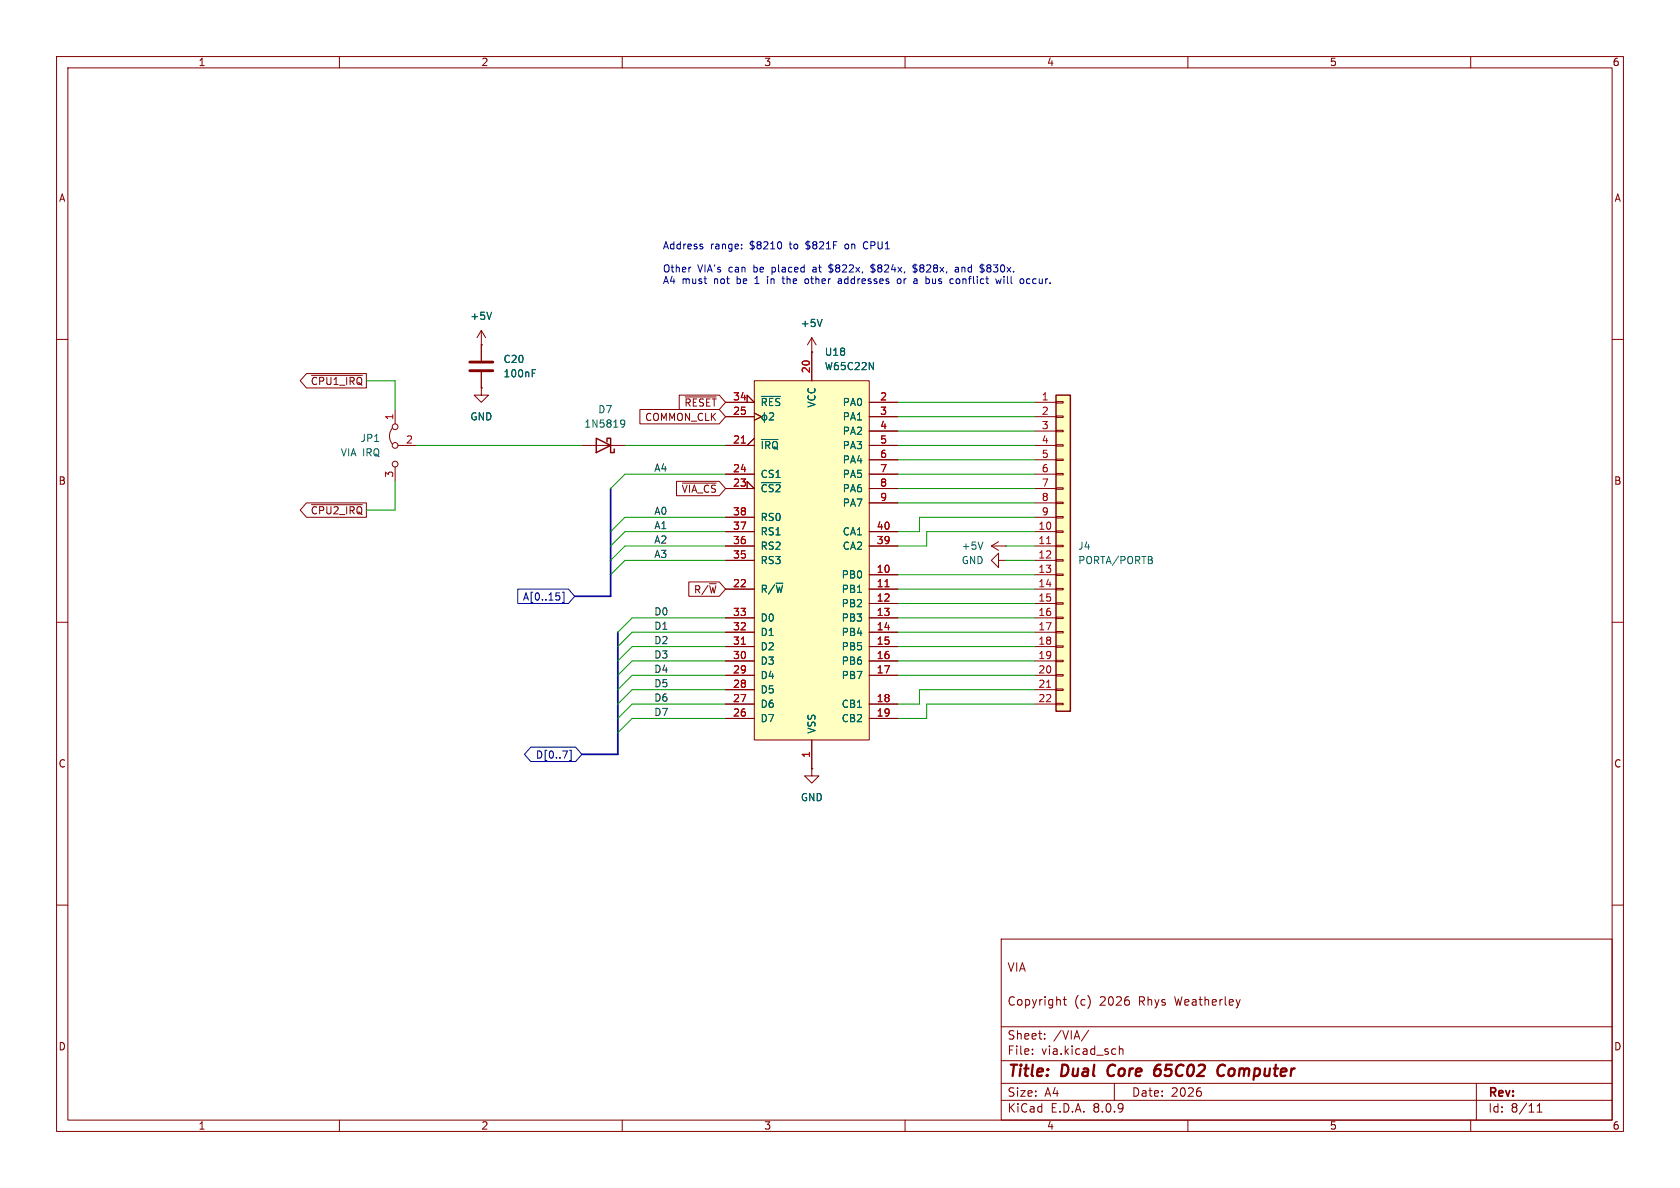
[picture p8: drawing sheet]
(kicad_sch
 (version 20231120)
 (generator "eeschema")
 (generator_version "8.0")
 (paper "A4")
 (title_block
  (title "Dual Core 65C02 Computer")
  (date "2026")
  (comment 1 "Copyright (c) 2026 Rhys Weatherley")
  (comment 3 "VIA"))
 (lib_symbols
  (symbol "65xx:W65C22NxP"
   (pin_names
    (offset 1.016)) (exclude_from_sim no) (in_bom yes) (on_board yes)
   (property "Reference" "U" (at -10.16 33.02 0) (effects (font (size 1.27 1.27)) (justify left)))
   (property "Value" "W65C22NxP" (at 0 0 90) (effects (font (size 1.27 1.27)
    (bold yes)
    (italic yes))))
   (property "Footprint" "Package_DIP:DIP-40_W15.24mm" (at 0 3.81 0) (effects (font (size 1.27 1.27)) (hide yes)))
   (property "Datasheet" "http://www.westerndesigncenter.com/wdc/documentation/w65c22.pdf" (at 0 3.81 0) (effects (font (size 1.27 1.27)) (hide yes)))
   (property "Description" "W65C22N CMOS Versatile Interface Adapter (VIA), 20-pin I/O, 2 Timer/Counters, NMOS-Compatible, DIP-40" (at 0 0 0) (effects (font (size 1.27 1.27)) (hide yes)))
   (symbol "W65C22NxP_0_1"
    (rectangle (start -10.16 31.75) (end 10.16 -31.75) (stroke (width 0) (type default)) (fill (type background))))
   (symbol "W65C22NxP_1_1"
    (pin power_in line (at 0 -36.83 90) (length 5.08) (name "VSS" (effects (font (size 1.27 1.27)))) (number "1" (effects (font (size 1.27 1.27)))))
    (pin bidirectional line (at 15.24 -2.54 180) (length 5.08) (name "PB0" (effects (font (size 1.27 1.27)))) (number "10" (effects (font (size 1.27 1.27)))))
    (pin bidirectional line (at 15.24 -5.08 180) (length 5.08) (name "PB1" (effects (font (size 1.27 1.27)))) (number "11" (effects (font (size 1.27 1.27)))))
    (pin bidirectional line (at 15.24 -7.62 180) (length 5.08) (name "PB2" (effects (font (size 1.27 1.27)))) (number "12" (effects (font (size 1.27 1.27)))))
    (pin bidirectional line (at 15.24 -10.16 180) (length 5.08) (name "PB3" (effects (font (size 1.27 1.27)))) (number "13" (effects (font (size 1.27 1.27)))))
    (pin bidirectional line (at 15.24 -12.7 180) (length 5.08) (name "PB4" (effects (font (size 1.27 1.27)))) (number "14" (effects (font (size 1.27 1.27)))))
    (pin bidirectional line (at 15.24 -15.24 180) (length 5.08) (name "PB5" (effects (font (size 1.27 1.27)))) (number "15" (effects (font (size 1.27 1.27)))))
    (pin bidirectional line (at 15.24 -17.78 180) (length 5.08) (name "PB6" (effects (font (size 1.27 1.27)))) (number "16" (effects (font (size 1.27 1.27)))))
    (pin bidirectional line (at 15.24 -20.32 180) (length 5.08) (name "PB7" (effects (font (size 1.27 1.27)))) (number "17" (effects (font (size 1.27 1.27)))))
    (pin input line (at 15.24 -25.4 180) (length 5.08) (name "CB1" (effects (font (size 1.27 1.27)))) (number "18" (effects (font (size 1.27 1.27)))))
    (pin bidirectional line (at 15.24 -27.94 180) (length 5.08) (name "CB2" (effects (font (size 1.27 1.27)))) (number "19" (effects (font (size 1.27 1.27)))))
    (pin bidirectional line (at 15.24 27.94 180) (length 5.08) (name "PA0" (effects (font (size 1.27 1.27)))) (number "2" (effects (font (size 1.27 1.27)))))
    (pin power_in line (at 0 36.83 270) (length 5.08) (name "VCC" (effects (font (size 1.27 1.27)))) (number "20" (effects (font (size 1.27 1.27)))))
    (pin open_collector output_low (at -15.24 20.32 0) (length 5.08) (name "~{IRQ}" (effects (font (size 1.27 1.27)))) (number "21" (effects (font (size 1.27 1.27)))))
    (pin input line (at -15.24 -5.08 0) (length 5.08) (name "R/~{W}" (effects (font (size 1.27 1.27)))) (number "22" (effects (font (size 1.27 1.27)))))
    (pin input input_low (at -15.24 12.7 0) (length 5.08) (name "~{CS2}" (effects (font (size 1.27 1.27)))) (number "23" (effects (font (size 1.27 1.27)))))
    (pin input line (at -15.24 15.24 0) (length 5.08) (name "CS1" (effects (font (size 1.27 1.27)))) (number "24" (effects (font (size 1.27 1.27)))))
    (pin input clock (at -15.24 25.4 0) (length 5.08) (name "ϕ2" (effects (font (size 1.27 1.27)))) (number "25" (effects (font (size 1.27 1.27)))))
    (pin bidirectional line (at -15.24 -27.94 0) (length 5.08) (name "D7" (effects (font (size 1.27 1.27)))) (number "26" (effects (font (size 1.27 1.27)))))
    (pin bidirectional line (at -15.24 -25.4 0) (length 5.08) (name "D6" (effects (font (size 1.27 1.27)))) (number "27" (effects (font (size 1.27 1.27)))))
    (pin bidirectional line (at -15.24 -22.86 0) (length 5.08) (name "D5" (effects (font (size 1.27 1.27)))) (number "28" (effects (font (size 1.27 1.27)))))
    (pin bidirectional line (at -15.24 -20.32 0) (length 5.08) (name "D4" (effects (font (size 1.27 1.27)))) (number "29" (effects (font (size 1.27 1.27)))))
    (pin bidirectional line (at 15.24 25.4 180) (length 5.08) (name "PA1" (effects (font (size 1.27 1.27)))) (number "3" (effects (font (size 1.27 1.27)))))
    (pin bidirectional line (at -15.24 -17.78 0) (length 5.08) (name "D3" (effects (font (size 1.27 1.27)))) (number "30" (effects (font (size 1.27 1.27)))))
    (pin bidirectional line (at -15.24 -15.24 0) (length 5.08) (name "D2" (effects (font (size 1.27 1.27)))) (number "31" (effects (font (size 1.27 1.27)))))
    (pin bidirectional line (at -15.24 -12.7 0) (length 5.08) (name "D1" (effects (font (size 1.27 1.27)))) (number "32" (effects (font (size 1.27 1.27)))))
    (pin bidirectional line (at -15.24 -10.16 0) (length 5.08) (name "D0" (effects (font (size 1.27 1.27)))) (number "33" (effects (font (size 1.27 1.27)))))
    (pin input input_low (at -15.24 27.94 0) (length 5.08) (name "~{RES}" (effects (font (size 1.27 1.27)))) (number "34" (effects (font (size 1.27 1.27)))))
    (pin input line (at -15.24 0 0) (length 5.08) (name "RS3" (effects (font (size 1.27 1.27)))) (number "35" (effects (font (size 1.27 1.27)))))
    (pin input line (at -15.24 2.54 0) (length 5.08) (name "RS2" (effects (font (size 1.27 1.27)))) (number "36" (effects (font (size 1.27 1.27)))))
    (pin input line (at -15.24 5.08 0) (length 5.08) (name "RS1" (effects (font (size 1.27 1.27)))) (number "37" (effects (font (size 1.27 1.27)))))
    (pin input line (at -15.24 7.62 0) (length 5.08) (name "RS0" (effects (font (size 1.27 1.27)))) (number "38" (effects (font (size 1.27 1.27)))))
    (pin bidirectional line (at 15.24 2.54 180) (length 5.08) (name "CA2" (effects (font (size 1.27 1.27)))) (number "39" (effects (font (size 1.27 1.27)))))
    (pin bidirectional line (at 15.24 22.86 180) (length 5.08) (name "PA2" (effects (font (size 1.27 1.27)))) (number "4" (effects (font (size 1.27 1.27)))))
    (pin input line (at 15.24 5.08 180) (length 5.08) (name "CA1" (effects (font (size 1.27 1.27)))) (number "40" (effects (font (size 1.27 1.27)))))
    (pin bidirectional line (at 15.24 20.32 180) (length 5.08) (name "PA3" (effects (font (size 1.27 1.27)))) (number "5" (effects (font (size 1.27 1.27)))))
    (pin bidirectional line (at 15.24 17.78 180) (length 5.08) (name "PA4" (effects (font (size 1.27 1.27)))) (number "6" (effects (font (size 1.27 1.27)))))
    (pin bidirectional line (at 15.24 15.24 180) (length 5.08) (name "PA5" (effects (font (size 1.27 1.27)))) (number "7" (effects (font (size 1.27 1.27)))))
    (pin bidirectional line (at 15.24 12.7 180) (length 5.08) (name "PA6" (effects (font (size 1.27 1.27)))) (number "8" (effects (font (size 1.27 1.27)))))
    (pin bidirectional line (at 15.24 10.16 180) (length 5.08) (name "PA7" (effects (font (size 1.27 1.27)))) (number "9" (effects (font (size 1.27 1.27)))))))
  (symbol "Connector_Generic:Conn_01x22"
   (pin_names
    (offset 1.016) hide) (exclude_from_sim no) (in_bom yes) (on_board yes)
   (property "Reference" "J" (at 0 27.94 0) (effects (font (size 1.27 1.27))))
   (property "Value" "Conn_01x22" (at 0 -30.48 0) (effects (font (size 1.27 1.27))))
   (property "Footprint" "" (at 0 0 0) (effects (font (size 1.27 1.27)) (hide yes)))
   (property "Datasheet" "~" (at 0 0 0) (effects (font (size 1.27 1.27)) (hide yes)))
   (property "Description" "Generic connector, single row, 01x22, script generated (kicad-library-utils/schlib/autogen/connector/)" (at 0 0 0) (effects (font (size 1.27 1.27)) (hide yes)))
   (symbol "Conn_01x22_1_1"
    (rectangle (start -1.27 -27.813) (end 0 -28.067) (stroke (width 0.1524) (type default)) (fill (type none)))
    (rectangle (start -1.27 -25.273) (end 0 -25.527) (stroke (width 0.1524) (type default)) (fill (type none)))
    (rectangle (start -1.27 -22.733) (end 0 -22.987) (stroke (width 0.1524) (type default)) (fill (type none)))
    (rectangle (start -1.27 -20.193) (end 0 -20.447) (stroke (width 0.1524) (type default)) (fill (type none)))
    (rectangle (start -1.27 -17.653) (end 0 -17.907) (stroke (width 0.1524) (type default)) (fill (type none)))
    (rectangle (start -1.27 -15.113) (end 0 -15.367) (stroke (width 0.1524) (type default)) (fill (type none)))
    (rectangle (start -1.27 -12.573) (end 0 -12.827) (stroke (width 0.1524) (type default)) (fill (type none)))
    (rectangle (start -1.27 -10.033) (end 0 -10.287) (stroke (width 0.1524) (type default)) (fill (type none)))
    (rectangle (start -1.27 -7.493) (end 0 -7.747) (stroke (width 0.1524) (type default)) (fill (type none)))
    (rectangle (start -1.27 -4.953) (end 0 -5.207) (stroke (width 0.1524) (type default)) (fill (type none)))
    (rectangle (start -1.27 -2.413) (end 0 -2.667) (stroke (width 0.1524) (type default)) (fill (type none)))
    (rectangle (start -1.27 0.127) (end 0 -0.127) (stroke (width 0.1524) (type default)) (fill (type none)))
    (rectangle (start -1.27 2.667) (end 0 2.413) (stroke (width 0.1524) (type default)) (fill (type none)))
    (rectangle (start -1.27 5.207) (end 0 4.953) (stroke (width 0.1524) (type default)) (fill (type none)))
    (rectangle (start -1.27 7.747) (end 0 7.493) (stroke (width 0.1524) (type default)) (fill (type none)))
    (rectangle (start -1.27 10.287) (end 0 10.033) (stroke (width 0.1524) (type default)) (fill (type none)))
    (rectangle (start -1.27 12.827) (end 0 12.573) (stroke (width 0.1524) (type default)) (fill (type none)))
    (rectangle (start -1.27 15.367) (end 0 15.113) (stroke (width 0.1524) (type default)) (fill (type none)))
    (rectangle (start -1.27 17.907) (end 0 17.653) (stroke (width 0.1524) (type default)) (fill (type none)))
    (rectangle (start -1.27 20.447) (end 0 20.193) (stroke (width 0.1524) (type default)) (fill (type none)))
    (rectangle (start -1.27 22.987) (end 0 22.733) (stroke (width 0.1524) (type default)) (fill (type none)))
    (rectangle (start -1.27 25.527) (end 0 25.273) (stroke (width 0.1524) (type default)) (fill (type none)))
    (rectangle (start -1.27 26.67) (end 1.27 -29.21) (stroke (width 0.254) (type default)) (fill (type background)))
    (pin passive line (at -5.08 25.4 0) (length 3.81) (name "Pin_1" (effects (font (size 1.27 1.27)))) (number "1" (effects (font (size 1.27 1.27)))))
    (pin passive line (at -5.08 2.54 0) (length 3.81) (name "Pin_10" (effects (font (size 1.27 1.27)))) (number "10" (effects (font (size 1.27 1.27)))))
    (pin passive line (at -5.08 0 0) (length 3.81) (name "Pin_11" (effects (font (size 1.27 1.27)))) (number "11" (effects (font (size 1.27 1.27)))))
    (pin passive line (at -5.08 -2.54 0) (length 3.81) (name "Pin_12" (effects (font (size 1.27 1.27)))) (number "12" (effects (font (size 1.27 1.27)))))
    (pin passive line (at -5.08 -5.08 0) (length 3.81) (name "Pin_13" (effects (font (size 1.27 1.27)))) (number "13" (effects (font (size 1.27 1.27)))))
    (pin passive line (at -5.08 -7.62 0) (length 3.81) (name "Pin_14" (effects (font (size 1.27 1.27)))) (number "14" (effects (font (size 1.27 1.27)))))
    (pin passive line (at -5.08 -10.16 0) (length 3.81) (name "Pin_15" (effects (font (size 1.27 1.27)))) (number "15" (effects (font (size 1.27 1.27)))))
    (pin passive line (at -5.08 -12.7 0) (length 3.81) (name "Pin_16" (effects (font (size 1.27 1.27)))) (number "16" (effects (font (size 1.27 1.27)))))
    (pin passive line (at -5.08 -15.24 0) (length 3.81) (name "Pin_17" (effects (font (size 1.27 1.27)))) (number "17" (effects (font (size 1.27 1.27)))))
    (pin passive line (at -5.08 -17.78 0) (length 3.81) (name "Pin_18" (effects (font (size 1.27 1.27)))) (number "18" (effects (font (size 1.27 1.27)))))
    (pin passive line (at -5.08 -20.32 0) (length 3.81) (name "Pin_19" (effects (font (size 1.27 1.27)))) (number "19" (effects (font (size 1.27 1.27)))))
    (pin passive line (at -5.08 22.86 0) (length 3.81) (name "Pin_2" (effects (font (size 1.27 1.27)))) (number "2" (effects (font (size 1.27 1.27)))))
    (pin passive line (at -5.08 -22.86 0) (length 3.81) (name "Pin_20" (effects (font (size 1.27 1.27)))) (number "20" (effects (font (size 1.27 1.27)))))
    (pin passive line (at -5.08 -25.4 0) (length 3.81) (name "Pin_21" (effects (font (size 1.27 1.27)))) (number "21" (effects (font (size 1.27 1.27)))))
    (pin passive line (at -5.08 -27.94 0) (length 3.81) (name "Pin_22" (effects (font (size 1.27 1.27)))) (number "22" (effects (font (size 1.27 1.27)))))
    (pin passive line (at -5.08 20.32 0) (length 3.81) (name "Pin_3" (effects (font (size 1.27 1.27)))) (number "3" (effects (font (size 1.27 1.27)))))
    (pin passive line (at -5.08 17.78 0) (length 3.81) (name "Pin_4" (effects (font (size 1.27 1.27)))) (number "4" (effects (font (size 1.27 1.27)))))
    (pin passive line (at -5.08 15.24 0) (length 3.81) (name "Pin_5" (effects (font (size 1.27 1.27)))) (number "5" (effects (font (size 1.27 1.27)))))
    (pin passive line (at -5.08 12.7 0) (length 3.81) (name "Pin_6" (effects (font (size 1.27 1.27)))) (number "6" (effects (font (size 1.27 1.27)))))
    (pin passive line (at -5.08 10.16 0) (length 3.81) (name "Pin_7" (effects (font (size 1.27 1.27)))) (number "7" (effects (font (size 1.27 1.27)))))
    (pin passive line (at -5.08 7.62 0) (length 3.81) (name "Pin_8" (effects (font (size 1.27 1.27)))) (number "8" (effects (font (size 1.27 1.27)))))
    (pin passive line (at -5.08 5.08 0) (length 3.81) (name "Pin_9" (effects (font (size 1.27 1.27)))) (number "9" (effects (font (size 1.27 1.27)))))))
  (symbol "Device:C"
   (pin_numbers hide)
   (pin_names
    (offset 0.254)) (exclude_from_sim no) (in_bom yes) (on_board yes)
   (property "Reference" "C" (at 0.635 2.54 0) (effects (font (size 1.27 1.27)) (justify left)))
   (property "Value" "C" (at 0.635 -2.54 0) (effects (font (size 1.27 1.27)) (justify left)))
   (property "Footprint" "" (at 0.9652 -3.81 0) (effects (font (size 1.27 1.27)) (hide yes)))
   (property "Datasheet" "~" (at 0 0 0) (effects (font (size 1.27 1.27)) (hide yes)))
   (property "Description" "Unpolarized capacitor" (at 0 0 0) (effects (font (size 1.27 1.27)) (hide yes)))
   (symbol "C_0_1"
    (polyline (pts (xy -2.032 -0.762) (xy 2.032 -0.762)) (stroke (width 0.508) (type default)) (fill (type none)))
    (polyline (pts (xy -2.032 0.762) (xy 2.032 0.762)) (stroke (width 0.508) (type default)) (fill (type none))))
   (symbol "C_1_1"
    (pin passive line (at 0 3.81 270) (length 2.794) (name "~" (effects (font (size 1.27 1.27)))) (number "1" (effects (font (size 1.27 1.27)))))
    (pin passive line (at 0 -3.81 90) (length 2.794) (name "~" (effects (font (size 1.27 1.27)))) (number "2" (effects (font (size 1.27 1.27)))))))
  (symbol "Diode:1N5819"
   (pin_numbers hide)
   (pin_names
    (offset 1.016) hide) (exclude_from_sim no) (in_bom yes) (on_board yes)
   (property "Reference" "D" (at 0 2.54 0) (effects (font (size 1.27 1.27))))
   (property "Value" "1N5819" (at 0 -2.54 0) (effects (font (size 1.27 1.27))))
   (property "Footprint" "Diode_THT:D_DO-41_SOD81_P10.16mm_Horizontal" (at 0 -4.445 0) (effects (font (size 1.27 1.27)) (hide yes)))
   (property "Datasheet" "http://www.vishay.com/docs/88525/1n5817.pdf" (at 0 0 0) (effects (font (size 1.27 1.27)) (hide yes)))
   (property "Description" "40V 1A Schottky Barrier Rectifier Diode, DO-41" (at 0 0 0) (effects (font (size 1.27 1.27)) (hide yes)))
   (symbol "1N5819_0_1"
    (polyline (pts (xy 1.27 0) (xy -1.27 0)) (stroke (width 0) (type default)) (fill (type none)))
    (polyline (pts (xy 1.27 1.27) (xy 1.27 -1.27) (xy -1.27 0) (xy 1.27 1.27)) (stroke (width 0.254) (type default)) (fill (type none)))
    (polyline (pts (xy -1.905 0.635) (xy -1.905 1.27) (xy -1.27 1.27) (xy -1.27 -1.27) (xy -0.635 -1.27) (xy -0.635 -0.635)) (stroke (width 0.254) (type default)) (fill (type none))))
   (symbol "1N5819_1_1"
    (pin passive line (at -3.81 0 0) (length 2.54) (name "K" (effects (font (size 1.27 1.27)))) (number "1" (effects (font (size 1.27 1.27)))))
    (pin passive line (at 3.81 0 180) (length 2.54) (name "A" (effects (font (size 1.27 1.27)))) (number "2" (effects (font (size 1.27 1.27)))))))
  (symbol "Jumper:Jumper_3_Bridged12"
   (pin_names
    (offset 0) hide) (exclude_from_sim yes) (in_bom no) (on_board yes)
   (property "Reference" "JP" (at -2.54 -2.54 0) (effects (font (size 1.27 1.27))))
   (property "Value" "Jumper_3_Bridged12" (at 0 2.794 0) (effects (font (size 1.27 1.27))))
   (property "Footprint" "" (at 0 0 0) (effects (font (size 1.27 1.27)) (hide yes)))
   (property "Datasheet" "~" (at 0 0 0) (effects (font (size 1.27 1.27)) (hide yes)))
   (property "Description" "Jumper, 3-pole, pins 1+2 closed/bridged" (at 0 0 0) (effects (font (size 1.27 1.27)) (hide yes)))
   (symbol "Jumper_3_Bridged12_0_0"
    (circle (center -3.302 0) (radius 0.508) (stroke (width 0) (type default)) (fill (type none)))
    (circle (center 0 0) (radius 0.508) (stroke (width 0) (type default)) (fill (type none)))
    (circle (center 3.302 0) (radius 0.508) (stroke (width 0) (type default)) (fill (type none))))
   (symbol "Jumper_3_Bridged12_0_1"
    (arc (start -0.254 0.508) (mid -1.651 0.9912) (end -3.048 0.508) (stroke (width 0) (type default)) (fill (type none)))
    (polyline (pts (xy 0 -1.27) (xy 0 -0.508)) (stroke (width 0) (type default)) (fill (type none))))
   (symbol "Jumper_3_Bridged12_1_1"
    (pin passive line (at -6.35 0 0) (length 2.54) (name "A" (effects (font (size 1.27 1.27)))) (number "1" (effects (font (size 1.27 1.27)))))
    (pin passive line (at 0 -3.81 90) (length 2.54) (name "C" (effects (font (size 1.27 1.27)))) (number "2" (effects (font (size 1.27 1.27)))))
    (pin passive line (at 6.35 0 180) (length 2.54) (name "B" (effects (font (size 1.27 1.27)))) (number "3" (effects (font (size 1.27 1.27)))))))
  (symbol "power:+5V"
   (power)
   (pin_numbers hide)
   (pin_names
    (offset 0) hide) (exclude_from_sim no) (in_bom yes) (on_board yes)
   (property "Reference" "#PWR" (at 0 -3.81 0) (effects (font (size 1.27 1.27)) (hide yes)))
   (property "Value" "+5V" (at 0 3.556 0) (effects (font (size 1.27 1.27))))
   (property "Footprint" "" (at 0 0 0) (effects (font (size 1.27 1.27)) (hide yes)))
   (property "Datasheet" "" (at 0 0 0) (effects (font (size 1.27 1.27)) (hide yes)))
   (property "Description" "Power symbol creates a global label with name \"+5V\"" (at 0 0 0) (effects (font (size 1.27 1.27)) (hide yes)))
   (symbol "+5V_0_1"
    (polyline (pts (xy -0.762 1.27) (xy 0 2.54)) (stroke (width 0) (type default)) (fill (type none)))
    (polyline (pts (xy 0 0) (xy 0 2.54)) (stroke (width 0) (type default)) (fill (type none)))
    (polyline (pts (xy 0 2.54) (xy 0.762 1.27)) (stroke (width 0) (type default)) (fill (type none))))
   (symbol "+5V_1_1"
    (pin power_in line (at 0 0 90) (length 0) (name "~" (effects (font (size 1.27 1.27)))) (number "1" (effects (font (size 1.27 1.27)))))))
  (symbol "power:GND"
   (power)
   (pin_numbers hide)
   (pin_names
    (offset 0) hide) (exclude_from_sim no) (in_bom yes) (on_board yes)
   (property "Reference" "#PWR" (at 0 -6.35 0) (effects (font (size 1.27 1.27)) (hide yes)))
   (property "Value" "GND" (at 0 -3.81 0) (effects (font (size 1.27 1.27))))
   (property "Footprint" "" (at 0 0 0) (effects (font (size 1.27 1.27)) (hide yes)))
   (property "Datasheet" "" (at 0 0 0) (effects (font (size 1.27 1.27)) (hide yes)))
   (property "Description" "Power symbol creates a global label with name \"GND\" , ground" (at 0 0 0) (effects (font (size 1.27 1.27)) (hide yes)))
   (symbol "GND_0_1"
    (polyline (pts (xy 0 0) (xy 0 -1.27) (xy 1.27 -1.27) (xy 0 -2.54) (xy -1.27 -1.27) (xy 0 -1.27)) (stroke (width 0) (type default)) (fill (type none))))
   (symbol "GND_1_1"
    (pin power_in line (at 0 0 270) (length 0) (name "~" (effects (font (size 1.27 1.27)))) (number "1" (effects (font (size 1.27 1.27))))))))
 (bus_entry
  (at 111.76 119.38)
  (size -2.54 2.54)
  (stroke (width 0) (type default)))
 (bus_entry
  (at 111.76 111.76)
  (size -2.54 2.54)
  (stroke (width 0) (type default)))
 (bus_entry
  (at 110.49 96.52)
  (size -2.54 2.54)
  (stroke (width 0) (type default)))
 (bus_entry
  (at 111.76 127)
  (size -2.54 2.54)
  (stroke (width 0) (type default)))
 (bus_entry
  (at 111.76 109.22)
  (size -2.54 2.54)
  (stroke (width 0) (type default)))
 (bus_entry
  (at 110.49 91.44)
  (size -2.54 2.54)
  (stroke (width 0) (type default)))
 (bus_entry
  (at 107.95 86.36)
  (size 2.54 -2.54)
  (stroke (width 0) (type default)))
 (bus_entry
  (at 111.76 124.46)
  (size -2.54 2.54)
  (stroke (width 0) (type default)))
 (bus_entry
  (at 111.76 116.84)
  (size -2.54 2.54)
  (stroke (width 0) (type default)))
 (bus_entry
  (at 110.49 99.06)
  (size -2.54 2.54)
  (stroke (width 0) (type default)))
 (bus_entry
  (at 111.76 121.92)
  (size -2.54 2.54)
  (stroke (width 0) (type default)))
 (bus_entry
  (at 110.49 93.98)
  (size -2.54 2.54)
  (stroke (width 0) (type default)))
 (bus_entry
  (at 111.76 114.3)
  (size -2.54 2.54)
  (stroke (width 0) (type default)))
 (wire
  (pts (xy 158.75 101.6) (xy 182.88 101.6))
  (stroke (width 0) (type default)))
 (bus
  (pts (xy 107.95 99.06) (xy 107.95 101.6))
  (stroke (width 0) (type default)))
 (bus
  (pts (xy 109.22 119.38) (xy 109.22 121.92))
  (stroke (width 0) (type default)))
 (wire
  (pts (xy 73.66 78.74) (xy 102.87 78.74))
  (stroke (width 0) (type default)))
 (wire
  (pts (xy 158.75 116.84) (xy 182.88 116.84))
  (stroke (width 0) (type default)))
 (wire
  (pts (xy 158.75 73.66) (xy 182.88 73.66))
  (stroke (width 0) (type default)))
 (bus
  (pts (xy 109.22 129.54) (xy 109.22 133.35))
  (stroke (width 0) (type default)))
 (wire
  (pts (xy 158.75 81.28) (xy 182.88 81.28))
  (stroke (width 0) (type default)))
 (wire
  (pts (xy 110.49 83.82) (xy 128.27 83.82))
  (stroke (width 0) (type default)))
 (wire
  (pts (xy 158.75 124.46) (xy 162.56 124.46))
  (stroke (width 0) (type default)))
 (bus
  (pts (xy 109.22 114.3) (xy 109.22 116.84))
  (stroke (width 0) (type default)))
 (wire
  (pts (xy 158.75 93.98) (xy 162.56 93.98))
  (stroke (width 0) (type default)))
 (wire
  (pts (xy 162.56 91.44) (xy 162.56 93.98))
  (stroke (width 0) (type default)))
 (wire
  (pts (xy 163.83 124.46) (xy 182.88 124.46))
  (stroke (width 0) (type default)))
 (wire
  (pts (xy 158.75 106.68) (xy 182.88 106.68))
  (stroke (width 0) (type default)))
 (wire
  (pts (xy 110.49 93.98) (xy 128.27 93.98))
  (stroke (width 0) (type default)))
 (wire
  (pts (xy 110.49 91.44) (xy 128.27 91.44))
  (stroke (width 0) (type default)))
 (wire
  (pts (xy 110.49 99.06) (xy 128.27 99.06))
  (stroke (width 0) (type default)))
 (bus
  (pts (xy 109.22 124.46) (xy 109.22 127))
  (stroke (width 0) (type default)))
 (wire
  (pts (xy 158.75 78.74) (xy 182.88 78.74))
  (stroke (width 0) (type default)))
 (wire
  (pts (xy 69.85 67.31) (xy 69.85 72.39))
  (stroke (width 0) (type default)))
 (bus
  (pts (xy 109.22 133.35) (xy 102.87 133.35))
  (stroke (width 0) (type default)))
 (bus
  (pts (xy 107.95 93.98) (xy 107.95 96.52))
  (stroke (width 0) (type default)))
 (wire
  (pts (xy 158.75 88.9) (xy 182.88 88.9))
  (stroke (width 0) (type default)))
 (wire
  (pts (xy 111.76 111.76) (xy 128.27 111.76))
  (stroke (width 0) (type default)))
 (bus
  (pts (xy 109.22 116.84) (xy 109.22 119.38))
  (stroke (width 0) (type default)))
 (wire
  (pts (xy 158.75 109.22) (xy 182.88 109.22))
  (stroke (width 0) (type default)))
 (wire
  (pts (xy 64.77 90.17) (xy 69.85 90.17))
  (stroke (width 0) (type default)))
 (wire
  (pts (xy 111.76 124.46) (xy 128.27 124.46))
  (stroke (width 0) (type default)))
 (wire
  (pts (xy 163.83 127) (xy 158.75 127))
  (stroke (width 0) (type default)))
 (wire
  (pts (xy 111.76 114.3) (xy 128.27 114.3))
  (stroke (width 0) (type default)))
 (wire
  (pts (xy 163.83 124.46) (xy 163.83 127))
  (stroke (width 0) (type default)))
 (wire
  (pts (xy 158.75 83.82) (xy 182.88 83.82))
  (stroke (width 0) (type default)))
 (wire
  (pts (xy 111.76 109.22) (xy 128.27 109.22))
  (stroke (width 0) (type default)))
 (wire
  (pts (xy 158.75 111.76) (xy 182.88 111.76))
  (stroke (width 0) (type default)))
 (wire
  (pts (xy 111.76 116.84) (xy 128.27 116.84))
  (stroke (width 0) (type default)))
 (wire
  (pts (xy 163.83 96.52) (xy 158.75 96.52))
  (stroke (width 0) (type default)))
 (bus
  (pts (xy 107.95 105.41) (xy 101.6 105.41))
  (stroke (width 0) (type default)))
 (wire
  (pts (xy 64.77 67.31) (xy 69.85 67.31))
  (stroke (width 0) (type default)))
 (wire
  (pts (xy 162.56 91.44) (xy 182.88 91.44))
  (stroke (width 0) (type default)))
 (wire
  (pts (xy 110.49 78.74) (xy 128.27 78.74))
  (stroke (width 0) (type default)))
 (wire
  (pts (xy 111.76 119.38) (xy 128.27 119.38))
  (stroke (width 0) (type default)))
 (bus
  (pts (xy 109.22 127) (xy 109.22 129.54))
  (stroke (width 0) (type default)))
 (wire
  (pts (xy 177.8 99.06) (xy 182.88 99.06))
  (stroke (width 0) (type default)))
 (bus
  (pts (xy 107.95 96.52) (xy 107.95 99.06))
  (stroke (width 0) (type default)))
 (wire
  (pts (xy 162.56 121.92) (xy 162.56 124.46))
  (stroke (width 0) (type default)))
 (wire
  (pts (xy 163.83 93.98) (xy 182.88 93.98))
  (stroke (width 0) (type default)))
 (wire
  (pts (xy 158.75 71.12) (xy 182.88 71.12))
  (stroke (width 0) (type default)))
 (wire
  (pts (xy 162.56 121.92) (xy 182.88 121.92))
  (stroke (width 0) (type default)))
 (wire
  (pts (xy 158.75 119.38) (xy 182.88 119.38))
  (stroke (width 0) (type default)))
 (wire
  (pts (xy 158.75 86.36) (xy 182.88 86.36))
  (stroke (width 0) (type default)))
 (wire
  (pts (xy 177.8 96.52) (xy 182.88 96.52))
  (stroke (width 0) (type default)))
 (wire
  (pts (xy 158.75 114.3) (xy 182.88 114.3))
  (stroke (width 0) (type default)))
 (bus
  (pts (xy 107.95 86.36) (xy 107.95 93.98))
  (stroke (width 0) (type default)))
 (bus
  (pts (xy 109.22 111.76) (xy 109.22 114.3))
  (stroke (width 0) (type default)))
 (wire
  (pts (xy 111.76 121.92) (xy 128.27 121.92))
  (stroke (width 0) (type default)))
 (wire
  (pts (xy 111.76 127) (xy 128.27 127))
  (stroke (width 0) (type default)))
 (bus
  (pts (xy 107.95 101.6) (xy 107.95 105.41))
  (stroke (width 0) (type default)))
 (bus
  (pts (xy 109.22 121.92) (xy 109.22 124.46))
  (stroke (width 0) (type default)))
 (wire
  (pts (xy 158.75 104.14) (xy 182.88 104.14))
  (stroke (width 0) (type default)))
 (wire
  (pts (xy 163.83 93.98) (xy 163.83 96.52))
  (stroke (width 0) (type default)))
 (wire
  (pts (xy 110.49 96.52) (xy 128.27 96.52))
  (stroke (width 0) (type default)))
 (wire
  (pts (xy 69.85 90.17) (xy 69.85 85.09))
  (stroke (width 0) (type default)))
 (wire
  (pts (xy 158.75 76.2) (xy 182.88 76.2))
  (stroke (width 0) (type default)))
 (text "Address range: $8210 to $821F on CPU1\n\nOther VIA's can be placed at $822x, $824x, $828x, and $830x.\nA4 must not be 1 in the other addresses or a bus conflict will occur."
  (exclude_from_sim no)
  (at 117.094 46.736 0)
  (effects (font (size 1.27 1.27)) (justify left)))
 (label "A0"
  (at 115.57 91.44 0)
  (effects (font (size 1.27 1.27)) (justify left bottom)))
 (label "A4"
  (at 115.57 83.82 0)
  (effects (font (size 1.27 1.27)) (justify left bottom)))
 (label "D5"
  (at 115.57 121.92 0)
  (effects (font (size 1.27 1.27)) (justify left bottom)))
 (label "A3"
  (at 115.57 99.06 0)
  (effects (font (size 1.27 1.27)) (justify left bottom)))
 (label "D3"
  (at 115.57 116.84 0)
  (effects (font (size 1.27 1.27)) (justify left bottom)))
 (label "D2"
  (at 115.57 114.3 0)
  (effects (font (size 1.27 1.27)) (justify left bottom)))
 (label "D1"
  (at 115.57 111.76 0)
  (effects (font (size 1.27 1.27)) (justify left bottom)))
 (label "A1"
  (at 115.57 93.98 0)
  (effects (font (size 1.27 1.27)) (justify left bottom)))
 (label "A2"
  (at 115.57 96.52 0)
  (effects (font (size 1.27 1.27)) (justify left bottom)))
 (label "D6"
  (at 115.57 124.46 0)
  (effects (font (size 1.27 1.27)) (justify left bottom)))
 (label "D0"
  (at 115.57 109.22 0)
  (effects (font (size 1.27 1.27)) (justify left bottom)))
 (label "D4"
  (at 115.57 119.38 0)
  (effects (font (size 1.27 1.27)) (justify left bottom)))
 (label "D7"
  (at 115.57 127 0)
  (effects (font (size 1.27 1.27)) (justify left bottom)))
 (global_label "D[0..7]"
  (shape bidirectional)
  (at 102.87 133.35 180)
  (fields_autoplaced yes)
  (effects (font (size 1.27 1.27)) (justify right))
  (property "Intersheetrefs" "${INTERSHEET_REFS}" (at 92.1815 133.35 0) (effects (font (size 1.27 1.27)) (justify right) (hide yes))))
 (global_label "COMMON_CLK"
  (shape input)
  (at 128.27 73.66 180)
  (fields_autoplaced yes)
  (effects (font (size 1.27 1.27)) (justify right))
  (property "Intersheetrefs" "${INTERSHEET_REFS}" (at 112.5848 73.66 0) (effects (font (size 1.27 1.27)) (justify right) (hide yes))))
 (global_label "~{CPU1_IRQ}"
  (shape output)
  (at 64.77 67.31 180)
  (fields_autoplaced yes)
  (effects (font (size 1.27 1.27)) (justify right))
  (property "Intersheetrefs" "${INTERSHEET_REFS}" (at 52.5319 67.31 0) (effects (font (size 1.27 1.27)) (justify right) (hide yes))))
 (global_label "~{CPU2_IRQ}"
  (shape output)
  (at 64.77 90.17 180)
  (fields_autoplaced yes)
  (effects (font (size 1.27 1.27)) (justify right))
  (property "Intersheetrefs" "${INTERSHEET_REFS}" (at 52.5319 90.17 0) (effects (font (size 1.27 1.27)) (justify right) (hide yes))))
 (global_label "~{RESET}"
  (shape input)
  (at 128.27 71.12 180)
  (fields_autoplaced yes)
  (effects (font (size 1.27 1.27)) (justify right))
  (property "Intersheetrefs" "${INTERSHEET_REFS}" (at 119.5397 71.12 0) (effects (font (size 1.27 1.27)) (justify right) (hide yes))))
 (global_label "~{VIA_CS}"
  (shape input)
  (at 128.27 86.36 180)
  (fields_autoplaced yes)
  (effects (font (size 1.27 1.27)) (justify right))
  (property "Intersheetrefs" "${INTERSHEET_REFS}" (at 119.0557 86.36 0) (effects (font (size 1.27 1.27)) (justify right) (hide yes))))
 (global_label "R{slash}~{W}"
  (shape input)
  (at 128.27 104.14 180)
  (fields_autoplaced yes)
  (effects (font (size 1.27 1.27)) (justify right))
  (property "Intersheetrefs" "${INTERSHEET_REFS}" (at 121.2329 104.14 0) (effects (font (size 1.27 1.27)) (justify right) (hide yes))))
 (global_label "A[0..15]"
  (shape input)
  (at 101.6 105.41 180)
  (fields_autoplaced yes)
  (effects (font (size 1.27 1.27)) (justify right))
  (property "Intersheetrefs" "${INTERSHEET_REFS}" (at 90.9947 105.41 0) (effects (font (size 1.27 1.27)) (justify right) (hide yes))))
 (symbol
  (lib_id "power:+5V")
  (at 85.09 60.96 0)
  (unit 1)
  (exclude_from_sim no)
  (in_bom yes)
  (on_board yes)
  (dnp no)
  (fields_autoplaced yes)
  (property "Reference" "#PWR112" (at 85.09 64.77 0) (effects (font (size 1.27 1.27)) (hide yes)))
  (property "Value" "+5V" (at 85.09 55.88 0) (effects (font (size 1.27 1.27))))
  (property "Footprint" "" (at 85.09 60.96 0) (effects (font (size 1.27 1.27)) (hide yes)))
  (property "Datasheet" "" (at 85.09 60.96 0) (effects (font (size 1.27 1.27)) (hide yes)))
  (property "Description" "Power symbol creates a global label with name \"+5V\"" (at 85.09 60.96 0) (effects (font (size 1.27 1.27)) (hide yes)))
  (pin "1"))
 (symbol
  (lib_id "Connector_Generic:Conn_01x22")
  (at 187.96 96.52 0)
  (unit 1)
  (exclude_from_sim no)
  (in_bom yes)
  (on_board yes)
  (dnp no)
  (fields_autoplaced yes)
  (property "Reference" "J4" (at 190.5 96.5199 0) (effects (font (size 1.27 1.27)) (justify left)))
  (property "Value" "PORTA/PORTB" (at 190.5 99.0599 0) (effects (font (size 1.27 1.27)) (justify left)))
  (property "Footprint" "Connector_PinSocket_2.54mm:PinSocket_1x22_P2.54mm_Vertical" (at 187.96 96.52 0) (effects (font (size 1.27 1.27)) (hide yes)))
  (property "Datasheet" "~" (at 187.96 96.52 0) (effects (font (size 1.27 1.27)) (hide yes)))
  (property "Description" "Generic connector, single row, 01x22, script generated (kicad-library-utils/schlib/autogen/connector/)" (at 187.96 96.52 0) (effects (font (size 1.27 1.27)) (hide yes)))
  (pin "4")
  (pin "19")
  (pin "22")
  (pin "6")
  (pin "2")
  (pin "16")
  (pin "17")
  (pin "18")
  (pin "5")
  (pin "15")
  (pin "11")
  (pin "10")
  (pin "12")
  (pin "20")
  (pin "1")
  (pin "13")
  (pin "7")
  (pin "9")
  (pin "8")
  (pin "21")
  (pin "14")
  (pin "3"))
 (symbol
  (lib_id "power:GND")
  (at 143.51 135.89 0)
  (unit 1)
  (exclude_from_sim no)
  (in_bom yes)
  (on_board yes)
  (dnp no)
  (fields_autoplaced yes)
  (property "Reference" "#PWR115" (at 143.51 142.24 0) (effects (font (size 1.27 1.27)) (hide yes)))
  (property "Value" "GND" (at 143.51 140.97 0) (effects (font (size 1.27 1.27))))
  (property "Footprint" "" (at 143.51 135.89 0) (effects (font (size 1.27 1.27)) (hide yes)))
  (property "Datasheet" "" (at 143.51 135.89 0) (effects (font (size 1.27 1.27)) (hide yes)))
  (property "Description" "Power symbol creates a global label with name \"GND\" , ground" (at 143.51 135.89 0) (effects (font (size 1.27 1.27)) (hide yes)))
  (pin "1"))
 (symbol
  (lib_id "power:+5V")
  (at 143.51 62.23 0)
  (unit 1)
  (exclude_from_sim no)
  (in_bom yes)
  (on_board yes)
  (dnp no)
  (fields_autoplaced yes)
  (property "Reference" "#PWR114" (at 143.51 66.04 0) (effects (font (size 1.27 1.27)) (hide yes)))
  (property "Value" "+5V" (at 143.51 57.15 0) (effects (font (size 1.27 1.27))))
  (property "Footprint" "" (at 143.51 62.23 0) (effects (font (size 1.27 1.27)) (hide yes)))
  (property "Datasheet" "" (at 143.51 62.23 0) (effects (font (size 1.27 1.27)) (hide yes)))
  (property "Description" "Power symbol creates a global label with name \"+5V\"" (at 143.51 62.23 0) (effects (font (size 1.27 1.27)) (hide yes)))
  (pin "1"))
 (symbol
  (lib_id "Jumper:Jumper_3_Bridged12")
  (at 69.85 78.74 90)
  (mirror x)
  (unit 1)
  (exclude_from_sim yes)
  (in_bom no)
  (on_board yes)
  (dnp no)
  (fields_autoplaced yes)
  (property "Reference" "JP1" (at 67.31 77.4699 90) (effects (font (size 1.27 1.27)) (justify left)))
  (property "Value" "VIA IRQ" (at 67.31 80.0099 90) (effects (font (size 1.27 1.27)) (justify left)))
  (property "Footprint" "Connector_PinHeader_2.54mm:PinHeader_1x03_P2.54mm_Vertical" (at 69.85 78.74 0) (effects (font (size 1.27 1.27)) (hide yes)))
  (property "Datasheet" "~" (at 69.85 78.74 0) (effects (font (size 1.27 1.27)) (hide yes)))
  (property "Description" "Jumper, 3-pole, pins 1+2 closed/bridged" (at 69.85 78.74 0) (effects (font (size 1.27 1.27)) (hide yes)))
  (pin "3")
  (pin "2")
  (pin "1"))
 (symbol
  (lib_id "Diode:1N5819")
  (at 106.68 78.74 180)
  (unit 1)
  (exclude_from_sim no)
  (in_bom yes)
  (on_board yes)
  (dnp no)
  (fields_autoplaced yes)
  (property "Reference" "D7" (at 106.9975 72.39 0) (effects (font (size 1.27 1.27))))
  (property "Value" "1N5819" (at 106.9975 74.93 0) (effects (font (size 1.27 1.27))))
  (property "Footprint" "Diode_THT:D_DO-41_SOD81_P10.16mm_Horizontal" (at 106.68 74.295 0) (effects (font (size 1.27 1.27)) (hide yes)))
  (property "Datasheet" "http://www.vishay.com/docs/88525/1n5817.pdf" (at 106.68 78.74 0) (effects (font (size 1.27 1.27)) (hide yes)))
  (property "Description" "40V 1A Schottky Barrier Rectifier Diode, DO-41" (at 106.68 78.74 0) (effects (font (size 1.27 1.27)) (hide yes)))
  (pin "1")
  (pin "2"))
 (symbol
  (lib_id "power:GND")
  (at 177.8 99.06 270)
  (unit 1)
  (exclude_from_sim no)
  (in_bom yes)
  (on_board yes)
  (dnp no)
  (fields_autoplaced yes)
  (property "Reference" "#PWR117" (at 171.45 99.06 0) (effects (font (size 1.27 1.27)) (hide yes)))
  (property "Value" "GND" (at 173.99 99.0599 90) (effects (font (size 1.27 1.27)) (justify right)))
  (property "Footprint" "" (at 177.8 99.06 0) (effects (font (size 1.27 1.27)) (hide yes)))
  (property "Datasheet" "" (at 177.8 99.06 0) (effects (font (size 1.27 1.27)) (hide yes)))
  (property "Description" "Power symbol creates a global label with name \"GND\" , ground" (at 177.8 99.06 0) (effects (font (size 1.27 1.27)) (hide yes)))
  (pin "1"))
 (symbol
  (lib_id "Device:C")
  (at 85.09 64.77 0)
  (unit 1)
  (exclude_from_sim no)
  (in_bom yes)
  (on_board yes)
  (dnp no)
  (fields_autoplaced yes)
  (property "Reference" "C20" (at 88.9 63.5 0) (effects (font (size 1.27 1.27)) (justify left)))
  (property "Value" "100nF" (at 88.9 66.04 0) (effects (font (size 1.27 1.27)) (justify left)))
  (property "Footprint" "Capacitor_THT:C_Disc_D5.0mm_W2.5mm_P5.00mm" (at 86.0552 68.58 0) (effects (font (size 1.27 1.27)) (hide yes)))
  (property "Datasheet" "~" (at 85.09 64.77 0) (effects (font (size 1.27 1.27)) (hide yes)))
  (property "Description" "" (at 85.09 64.77 0) (effects (font (size 1.27 1.27)) (hide yes)))
  (pin "1")
  (pin "2"))
 (symbol
  (lib_id "power:GND")
  (at 85.09 68.58 0)
  (unit 1)
  (exclude_from_sim no)
  (in_bom yes)
  (on_board yes)
  (dnp no)
  (fields_autoplaced yes)
  (property "Reference" "#PWR113" (at 85.09 74.93 0) (effects (font (size 1.27 1.27)) (hide yes)))
  (property "Value" "GND" (at 85.09 73.66 0) (effects (font (size 1.27 1.27))))
  (property "Footprint" "" (at 85.09 68.58 0) (effects (font (size 1.27 1.27)) (hide yes)))
  (property "Datasheet" "" (at 85.09 68.58 0) (effects (font (size 1.27 1.27)) (hide yes)))
  (property "Description" "Power symbol creates a global label with name \"GND\" , ground" (at 85.09 68.58 0) (effects (font (size 1.27 1.27)) (hide yes)))
  (pin "1"))
 (symbol
  (lib_id "65xx:W65C22NxP")
  (at 143.51 99.06 0)
  (unit 1)
  (exclude_from_sim no)
  (in_bom yes)
  (on_board yes)
  (dnp no)
  (fields_autoplaced yes)
  (property "Reference" "U18" (at 145.7041 62.23 0) (effects (font (size 1.27 1.27)) (justify left)))
  (property "Value" "W65C22N" (at 145.7041 64.77 0) (effects (font (size 1.27 1.27) (thickness 0.1588)) (justify left)))
  (property "Footprint" "Package_DIP:DIP-40_W15.24mm_Socket" (at 143.51 95.25 0) (effects (font (size 1.27 1.27)) (hide yes)))
  (property "Datasheet" "http://www.westerndesigncenter.com/wdc/documentation/w65c22.pdf" (at 143.51 95.25 0) (effects (font (size 1.27 1.27)) (hide yes)))
  (property "Description" "W65C22N CMOS Versatile Interface Adapter (VIA), 20-pin I/O, 2 Timer/Counters, NMOS-Compatible, DIP-40" (at 143.51 99.06 0) (effects (font (size 1.27 1.27)) (hide yes)))
  (pin "11")
  (pin "22")
  (pin "37")
  (pin "39")
  (pin "16")
  (pin "21")
  (pin "35")
  (pin "15")
  (pin "2")
  (pin "19")
  (pin "30")
  (pin "1")
  (pin "23")
  (pin "40")
  (pin "17")
  (pin "3")
  (pin "4")
  (pin "10")
  (pin "12")
  (pin "24")
  (pin "13")
  (pin "32")
  (pin "27")
  (pin "18")
  (pin "20")
  (pin "36")
  (pin "5")
  (pin "8")
  (pin "7")
  (pin "29")
  (pin "28")
  (pin "34")
  (pin "6")
  (pin "14")
  (pin "38")
  (pin "9")
  (pin "31")
  (pin "26")
  (pin "33")
  (pin "25"))
 (symbol
  (lib_id "power:+5V")
  (at 177.8 96.52 90)
  (unit 1)
  (exclude_from_sim no)
  (in_bom yes)
  (on_board yes)
  (dnp no)
  (fields_autoplaced yes)
  (property "Reference" "#PWR116" (at 181.61 96.52 0) (effects (font (size 1.27 1.27)) (hide yes)))
  (property "Value" "+5V" (at 173.99 96.5199 90) (effects (font (size 1.27 1.27)) (justify left)))
  (property "Footprint" "" (at 177.8 96.52 0) (effects (font (size 1.27 1.27)) (hide yes)))
  (property "Datasheet" "" (at 177.8 96.52 0) (effects (font (size 1.27 1.27)) (hide yes)))
  (property "Description" "Power symbol creates a global label with name \"+5V\"" (at 177.8 96.52 0) (effects (font (size 1.27 1.27)) (hide yes)))
  (pin "1")))
